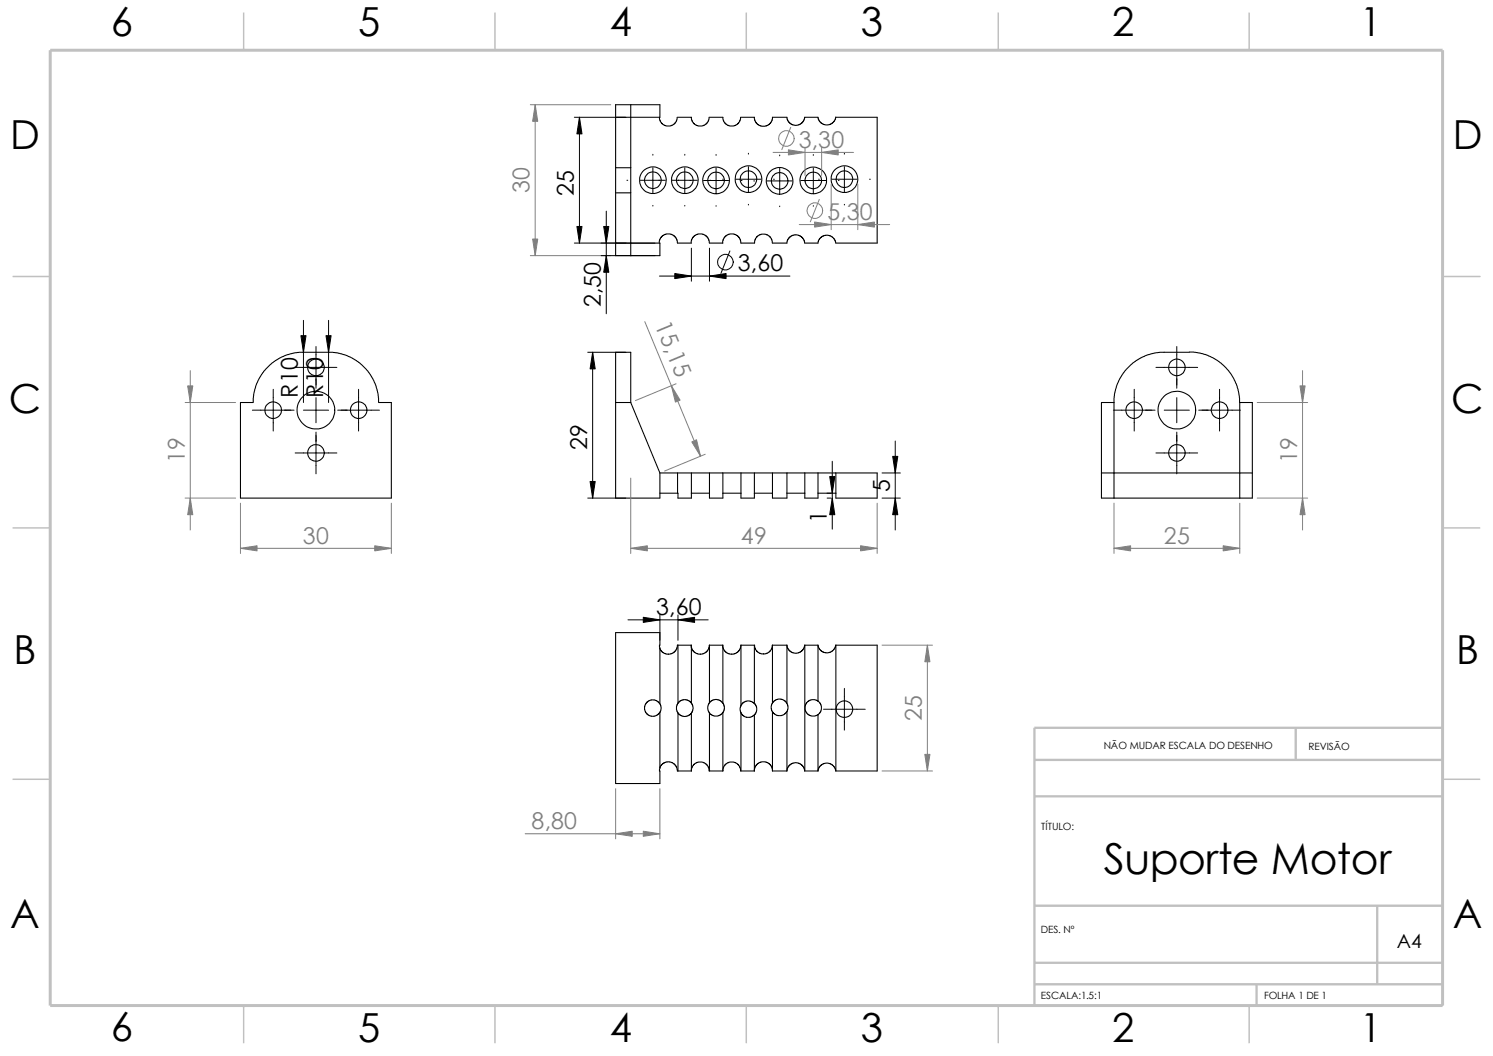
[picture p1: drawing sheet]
<svg xmlns="http://www.w3.org/2000/svg" width="297mm" height="210mm" viewBox="0 0 297 210" stroke-linecap="round" stroke-linejoin="round" font-family="sans-serif">
<path d="M287 55h7.5M287 144.7v55.3h-187.2" fill="none" stroke="#c0c0c0" stroke-width=".2"/>
<path d="M205.8 151.1h81.2M205.8 158.4h81.2M257.8 144.7v6.4M287 144.7h-81.2v55.3M205.8 191.5h81.2M205.8 195.7h81.2M205.8 180.1h81.2M250 195.7v4.3M274 180.1v15.6" fill="none" stroke="#c0c0c0" stroke-width=".47"/>
<g fill="none" stroke="#c0c0c0" stroke-width=".3">
<path d="M48.5 2.5v7.5M98.5 2.5v7.5M148.5 2.5v7.5M198.6 2.5v7.5M248.5 2.5v7.5M2.5 55h7.5M287 55h7.5M2.5 105h7.5M287 105h7.5M2.5 155h7.5M287 155h7.5M48.5 200v7.5"/>
<path d="M98.5 200v7.5M148.5 200v7.5M198.6 200v7.5M248.5 200v7.5"/>
</g>
<path d="M10 10h277v190h-277z" fill="none" stroke="#c0c0c0" stroke-width=".59"/>
<g fill="none" stroke="#000" stroke-width=".21">
<path d="M122.5 20.8h8.8v2.5h-8.8zM122.5 33.4h3M122.5 38.4h3M122.5 33.4v5M122.5 23.3v10.1M122.5 38.4v9.9M125.5 20.8v12.6M125.5 33.4v5M125.5 38.4v12.4M131.2 23.3l.1 .7 .3 .5 1 .6 .9-.1 .6-.3 .5-.7 .1-.7M141.1 23.3l-.1 .7-.3 .5-1 .6-.9-.1-.7-.3-.5-.7-.1-.7h-2.7M147.3 23.3l-.1 .7-.3 .5-1 .6-.9-.1-.6-.3-.5-.7-.1-.7h-2.7"/>
<path d="M160.1 23.3l-.2 .6-.3 .5-.6 .4-.5 .1-.8-.1-.5-.2-.5-.6-.2-.7h-2.8l-.1 .5-.3 .6-.4 .4-.7 .3h-.7l-.8-.3-.5-.8-.1-.7h-2.7M166.2 23.3l-.3 .8-.5 .5-.7 .2h-.8l-.5-.3-.5-.5-.2-.7h-2.6M166.3 23.3h8.2v25h-8.2l-.3-.7-.4-.4-.9-.4-.8 .1-.5 .2-.5 .5-.2 .7h-2.6l-.2-.7-.5-.5-.9-.4-.8 .1-.5 .3-.5 .5-.2 .7h-2.8l-.2-.6-.5-.8-.6-.3h-.9l-1 .6-.3 .6-.1 .5M122.5 48.3h8.8v2.5h-8.8zM137.5 48.3h-2.7l-.1-.6-.6-.8-.8-.4h-.7l-.6 .3-.5 .4-.3 .6-.1 .5M143.8 48.3h-2.7l-.1-.6-.6-.8-.7-.4h-.8l-.6 .3-.5 .4-.3 .6v.5M150.1 48.3h-2.7l-.1-.6-.6-.8-.8-.4h-.7l-.6 .3-.5 .4-.3 .6v.5M236.6 70.1h-6.6l-2.2 .7-1.8 .9-2 1.8-1.2 1.8-.9 2.2-.3 2.5M236.6 70l1.9 .2 1.8 .5 1.8 1 1.2 .9 1.6 1.7 1 2 .5 1.8 .2 2M50.4 80l.1-1.6 .3-1.5 1.2-2.4 .8-1 1.4-1.4 2.3-1.3 1.3-.4 1.7-.3h6.7l2.3 .4 2.4 1.2 2 1.8 1.3 1.8 .8 2.2 .4 2.6h2.5v19h-30.1v-19h2.5M122.5 80.1v19h8.8v-5M122.5 80.1h3"/>
<path d="M125.5 80.1l5.8 14M125.5 80.1v-10h-3v10M131.3 98.1h3.5M131.3 94.1h3.5M134.8 94.1h2.7M134.8 94.1v4M137.5 98.1h3.6M137.5 94.1h3.6M137.5 94.1v5h-2.6l-.1-1M141.1 94.1v5h2.7v-5M141.1 94.1h2.7M143.8 98.1h3.6"/>
<path d="M143.8 94.1h3.6M147.4 94.1v5h2.7v-5M147.4 94.1h2.7M150.1 98.1h3.6M150.1 94.1h3.6M153.7 94.1v5h2.8v-5M153.7 94.1h2.8M156.5 98.1h3.6M156.5 94.1h3.6M160.1 94.1v5h2.6v-5M160.1 94.1h2.6M162.7 98.1h3.6"/>
<path d="M162.7 94.1h3.6M166.3 94.1h8.2v5h-8.2zM219.1 94.1h30M246.6 80.1h2.5v19h-30v-19h2.5v19M246.6 80.1v19M131.2 140l-.6-.7-.5-.1-.8 .1-.5 .3-.4 .5-.2 1 .5 .9 .9 .5 1-.2 .7-.6M131.2 128.9l.6 .9 1.2 .3 .9-.3 .5-.4 .3-.6v-.5h2.8v11.6l.3 .5 .1 .6-.4 .9M134.9 128.3v11.6M134.9 139.9l-.3 .6v.6l.3 .7v11.5M137.5 128.3l.1 .6 .5 .8 .5 .3 .7 .1 .7-.1 .5-.3 .5-.8 .1-.6M137.5 139.8l-.5-.5-1-.2-.7 .3-.4 .5M141.1 128.3h2.7v11.6l.3 .6v.7l-.3 .5"/>
<path d="M141.1 128.3v11.5M141.1 139.8l.7-.6 .8-.1 .7 .2 .5 .5M141.1 139.8l-.3 .7v.7l.3 .6v11.5h2.7M143.8 128.3v.6l.6 .8 .5 .3 .7 .1 .6-.1 .5-.3 .6-.8 .1-.6M147.4 128.3h2.7v11.6M147.4 128.3v12.1M150 139.9l-.7-.5h-.7l-.8 .3-.4 .7M150.1 139.9l.4 .9v.7l-.4 .7M150.1 128.3l.1 .6 .4 .7 .6 .4 .7 .1 .6-.1 .6-.4 .4-.7 .2-.6M153.7 139.9l.4-.5 .8-.4 .6 .1 .5 .2 .5 .6M153.7 139.9l-.3 .6 .1 .6 .2 .5M153.7 128.3h2.8"/>
<path d="M153.7 128.3v11.6M156.5 128.3v11.6l.3 .6-.3 1M156.5 128.3l.2 .6 .3 .5 .6 .4 .6 .1 .7-.1 .5-.3 .5-.5 .2-.7M160.1 128.3v25h2.6M160.1 128.3h2.6M162.7 139.4l-.6-.3-.9 .1-.8 .6-.3 .7 .1 .9 .7 .8 .6 .2h.6l.6-.2M162.7 139.4l.4 .4 .3 .7-.1 .9-.6 .8M162.7 128.3v11.1M162.7 128.3l.1 .4 .4 .6 .3 .3 .8 .2h.8l.5-.3 .4-.5 .3-.7M166.3 128.3h8.2v25h-8.2zM131.3 141.7l.2-.8-.2-.9v-14.2h-8.8v30h8.8v-3.1M131.3 152.7l.2-.5 .5-.4 .5-.2 .7-.1 .6 .2 .6 .5 .3 1.1"/>
<path d="M131.3 141.7v11M134.8 153.3h2.7M134.8 141.8l.6 .5 .7 .2 .8-.1 .6-.5M137.5 153.3l.1-.5 .3-.7 1-.5h.9l.7 .3 .5 .8 .1 .6M137.5 141.9v11.4M143.8 141.7v11.6M143.8 141.7l-.5 .5-.6 .2-.9-.1-.7-.5M143.8 153.3v-.5l.4-.7 1-.5h.9l.6 .3 .5 .8 .1 .6M147.4 141.7l.5 .7 .6 .3h.7l.9-.5M147.4 140.4l-.2 .4 .2 .9v11.6h2.7M150.1 142.2v11.1M150.1 153.3v-.5l.3-.6 .5-.4 .6-.3h.7l.8 .3 .6 .9 .1 .6"/>
<path d="M153.7 153.3h2.8M153.7 141.6v11.7M153.7 141.5l.2 .4 .8 .4 1-.1 .8-.7M156.5 141.5v11.8M156.5 153.3l.1-.5 .3-.4 .5-.5 .8-.2 .7 .1 .5 .3 .5 .5 .2 .7M162.7 153.3l.3-.8 .5-.5 .8-.2h.8l.5 .3 .4 .5 .2 .7M162.7 142.2v11.1"/>
<circle cx="129.9" cy="35.9" r="1.65"/>
<circle cx="129.9" cy="35.8" r="2.65"/>
<circle cx="136.2" cy="35.9" r="1.65"/>
<circle cx="136.2" cy="35.8" r="2.65"/>
<circle cx="142.4" cy="35.9" r="1.65"/>
<circle cx="142.5" cy="35.9" r="2.65"/>
<circle cx="148.9" cy="35.6" r="1.66"/>
<circle cx="148.9" cy="35.6" r="2.65"/>
<circle cx="155.1" cy="36" r="2.64"/>
<circle cx="155.1" cy="36" r="1.66"/>
<circle cx="161.8" cy="35.9" r="1.65"/>
<circle cx="161.8" cy="35.9" r="2.65"/>
<circle cx="168" cy="35.6" r="1.66"/>
<circle cx="168" cy="35.6" r="2.65"/>
<circle cx="62.9" cy="73.1" r="1.66"/>
<circle cx="234.1" cy="73.1" r="1.64"/>
<circle cx="54.4" cy="81.6" r="1.65"/>
<circle cx="62.8" cy="81.6" r="3.8"/>
<circle cx="62.9" cy="90.1" r="1.66"/>
<circle cx="71.3" cy="81.6" r="1.64"/>
<circle cx="225.6" cy="81.6" r="1.66"/>
<circle cx="234.1" cy="90.1" r="1.64"/>
<circle cx="234.1" cy="81.6" r="3.8"/>
<circle cx="242.6" cy="81.6" r="1.64"/>
<circle cx="168" cy="141" r="1.64"/>
</g>
<g fill="none" stroke="#000" stroke-width=".2">
<path d="M114.3 23.3h10.2M115.3 23.3v25M124.7 35.9h.2M127.4 35.9h5M129.9 30.7v.2M129.9 33.4v5M133.7 35.9h5M136.2 30.7v.2M136.2 33.4v5M137.3 35.9h.2M140 35.9h4.9M141.2 35.9h.2"/>
<path d="M142.5 30.7v.2M142.5 33.4v5M143.8 35.6h.1M146.4 35.6h5M147.4 35.9h.2M148.9 30.5v.1M148.9 33.1v5M149.9 36h.2M152.6 36h5M153.9 35.6h.2M155.1 30.8v.2M155.1 33.5v5"/>
<path d="M156.6 35.9h.2M159.3 35.9h5M160.1 36h.1M161.8 30.7v.2M161.8 33.4v5M162.9 35.6h.1M165.5 35.6h5M166.8 35.9h.1M168 30.5v.1M168 33.1v5M173 35.6h.1M114.3 48.3h16"/>
<path d="M119.6 50.8h10.7M120.6 42v20.4M129.9 40.9v.1M131.2 54.9h25.9M136.2 40.9v.1M137.5 49.4v6.5M141.1 49.4v6.5M142.5 40.9v.1M145.2 49.9l-1.8 4.5M148.9 40.6v.2M155.1 41v.1M161.8 40.9v.1"/>
<path d="M168 40.6v.2M54.4 77.4v8.3M58.7 73.1h8.3M60.4 63.7v16.4M62.9 68.9v8.3M62.9 79.1v5M65.4 63.7v16.4M71.3 77.4v8.3M116.9 70.1h7.6M117.9 70.1v29M225.6 77.4v8.3M230 73.1h8.3"/>
<path d="M234.1 68.9v8.3M234.1 79.1v5M242.6 77.4v8.3M50.2 81.6h8.3M58.7 90.1h8.3M60.4 81.6h5M62.9 85.9v8.3M67.2 81.6h8.3M116.9 99.1h7.6M164.5 99.1h.8M164.5 98.1h.8M165.6 91.7v13.5"/>
<path d="M175.5 99.1h3.6M175.5 94.1h3.6M178.1 87.7v17.7M221.5 81.6h8.3M230 90.1h8.3M231.6 81.6h5M234.1 85.9v8.3M238.5 81.6h8.3M124.9 123.3h16M131.3 122.3v5M134.9 122.3v5M168 136.9v8.3"/>
<path d="M163.8 141.1h8.3"/>
<circle cx="144.3" cy="52.1" r="1.55"/>
</g>
<g fill="none" stroke="#808080" stroke-width=".2">
<path d="M105.5 20.8h16M106.5 20.8v30M153.8 30.3h16M157.3 25.3l-1.8 4.5M160.1 29.3v5.6M163 39.7l-1.8 4.4M163.4 29.3v5.6M165.4 36.6v9.1M170.6 36.6v9.1M105.5 50.8h16M159 44.7h18M37.8 73.7v31.7"/>
<path d="M128.3 64l11.1 26.7M134.5 76.3l-8.1 3.4M259.1 73.7v31.7M36.8 99.1h10.1M36.8 80.1h10.1M125.5 95.1v15M140.3 90.3l-8.1 3.4M250.1 99.1h10M250.1 80.1h10M47.8 100.1v10M47.8 109.1h30.1M77.9 100.1v10"/>
<path d="M125.5 109.1h49M174.5 100.1v10M221.6 109.1h25M221.6 100.1v10M246.6 100.1v10M175.5 128.3h10M184.5 128.3v25M122.5 156.8v10M131.3 156.8v10M175.5 153.3h10M104.5 165.8h26.8"/>
<circle cx="156.4" cy="27.5" r="1.55"/>
<circle cx="162.1" cy="41.9" r="1.55"/>
</g>
<g fill="#808080" stroke="#808080" stroke-width=".2">
<path d="M74.5 108.5l3.4 .6-3.4 .5z"/>
<path d="M47.8 109.1l3.3-.6v1.1z"/>
<path d="M37.8 99.1l.6 3.3h-1.1z"/>
<path d="M37.3 76.8h1.1l-.6 3.3z"/>
<path d="M171.2 108.5l3.3 .6-3.3 .5z"/>
<path d="M125.5 109.1l3.3-.6v1.1z"/>
<path d="M137.6 87.9l1-.4 .8 3.2z"/>
<path d="M133.6 76.7l1.7 2.9-.9 .4z"/>
<path d="M156.8 29.8l3.3 .5-3.3 .5z"/>
<path d="M163.4 30.3l3.4-.5v1z"/>
<path d="M106.5 20.8l.5 3.3h-1z"/>
<path d="M106 47.5h1l-.5 3.3z"/>
<path d="M162.1 44.2l3.3 .5-3.3 .5z"/>
<path d="M170.6 44.7l3.3-.5v1z"/>
<path d="M243.3 108.5l3.3 .6-3.3 .5z"/>
<path d="M221.6 109.1l3.3-.6v1.1z"/>
<path d="M258.6 76.8h1l-.5 3.3z"/>
<path d="M259.1 99.1l.5 3.3h-1z"/>
<path d="M184 150h1l-.5 3.3z"/>
<path d="M184.5 128.3l.5 3.3h-1z"/>
<path d="M128 165.3l3.3 .5-3.3 .5z"/>
<path d="M122.5 165.8l3.3-.5v1z"/>
</g>
<g fill="#000" stroke="#000" stroke-width=".2">
<path d="M115.3 23.3l.5 3.3h-1zM114.8 45h1l-.5 3.3zM120.1 45h1l-.5 3.3zM120.6 50.8l.5 3.3h-1zM134.2 54.4l3.3 .5-3.3 .5zM141.1 54.9l3.3-.5v1zM59.9 66.8h1l-.5 3.3zM64.9 66.8h1l-.5 3.3zM117.9 70.1l.5 3.3h-1zM117.4 95.8h1l-.5 3.3zM165.6 99.1l.5 3.3h-1zM165.1 94.8h1l-.5 3.3z"/>
<path d="M178.1 99.1l.5 3.3h-1zM177.6 90.8h1l-.5 3.3zM128 122.8l3.3 .5-3.3 .5zM134.9 123.3l3.3-.5v1z"/>
</g>
<text font-size="8.5" x="219.6" y="173.9">Suporte Motor</text>
<g font-size="8">
<text x="22.1" y="7.1">6</text>
<text x="71.2" y="7.1">5</text>
<text x="121.3" y="7.1">4</text>
<text x="171.3" y="7.1">3</text>
<text x="221.3" y="7.1">2</text>
<text x="270.5" y="7.1">1</text>
<text x="2" y="29.6">D</text>
<text x="289" y="29.6">D</text>
<text x="1.7" y="82.1">C</text>
<text x="288.7" y="82.1">C</text>
<text x="2.7" y="132.1">B</text>
<text x="289.7" y="132.1">B</text>
<text x="2" y="184.6">A</text>
<text x="289" y="184.6">A</text>
<text x="22.1" y="207.1">6</text>
<text x="71.2" y="207.1">5</text>
<text x="121.3" y="207.1">4</text>
<text x="171.3" y="207.1">3</text>
<text x="221.3" y="207.1">2</text>
<text x="270.5" y="207.1">1</text>
</g>
<g font-size="4.6" fill="#808080">
<text x="158.9" y="29.3">3,30</text>
<text x="105.4" y="38.4" transform="rotate(-90 105.4 38.4)">30</text>
<text x="164.6" y="43.7">5,30</text>
<text x="130.2" y="64.6" transform="rotate(67 130.2 64.6)">15,15</text>
<text x="36.7" y="92.1" transform="rotate(-90 36.7 92.1)">19</text>
<text x="258" y="92.1" transform="rotate(-90 258 92.1)">19</text>
<text x="60.2" y="108.1">30</text>
<text x="147.4" y="108.1">49</text>
<text x="231.5" y="108.1">25</text>
<text x="183.4" y="143.4" transform="rotate(-90 183.4 143.4)">25</text>
<text x="105.8" y="164.9">8,80</text>
</g>
<g font-size="4.6">
<text x="114.2" y="38.9" transform="rotate(-90 114.2 38.9)">25</text>
<text x="146.8" y="53.9">3,60</text>
<text x="119.5" y="61.1" transform="rotate(-90 119.5 61.1)">2,50</text>
<text x="59.3" y="79.1" transform="rotate(-90 59.3 79.1)">R10</text>
<text x="64.3" y="79.1" transform="rotate(-90 64.3 79.1)">R10</text>
<text x="116.8" y="89.4" transform="rotate(-90 116.8 89.4)">29</text>
<text x="177" y="97.9" transform="rotate(-90 177 97.9)">5</text>
<text x="164.5" y="103.9" transform="rotate(-90 164.5 103.9)">1</text>
<text x="130.5" y="122.3">3,60</text>
</g>
<text font-size="3.9" x="277.9" y="188.5">A4</text>
<g font-size="2">
<text x="219.6" y="149">NÃO MUDAR ESCALA DO DESENHO</text>
<text x="260.3" y="149.2">REVISÃO</text>
<text x="207.1" y="165">TÍTULO:</text>
<text x="207.1" y="185.5">DES. Nº</text>
<text x="207.1" y="198.6">ESCALA:1.5:1</text>
<text x="251.5" y="198.6">FOLHA 1 DE 1</text>
</g>
</svg>
